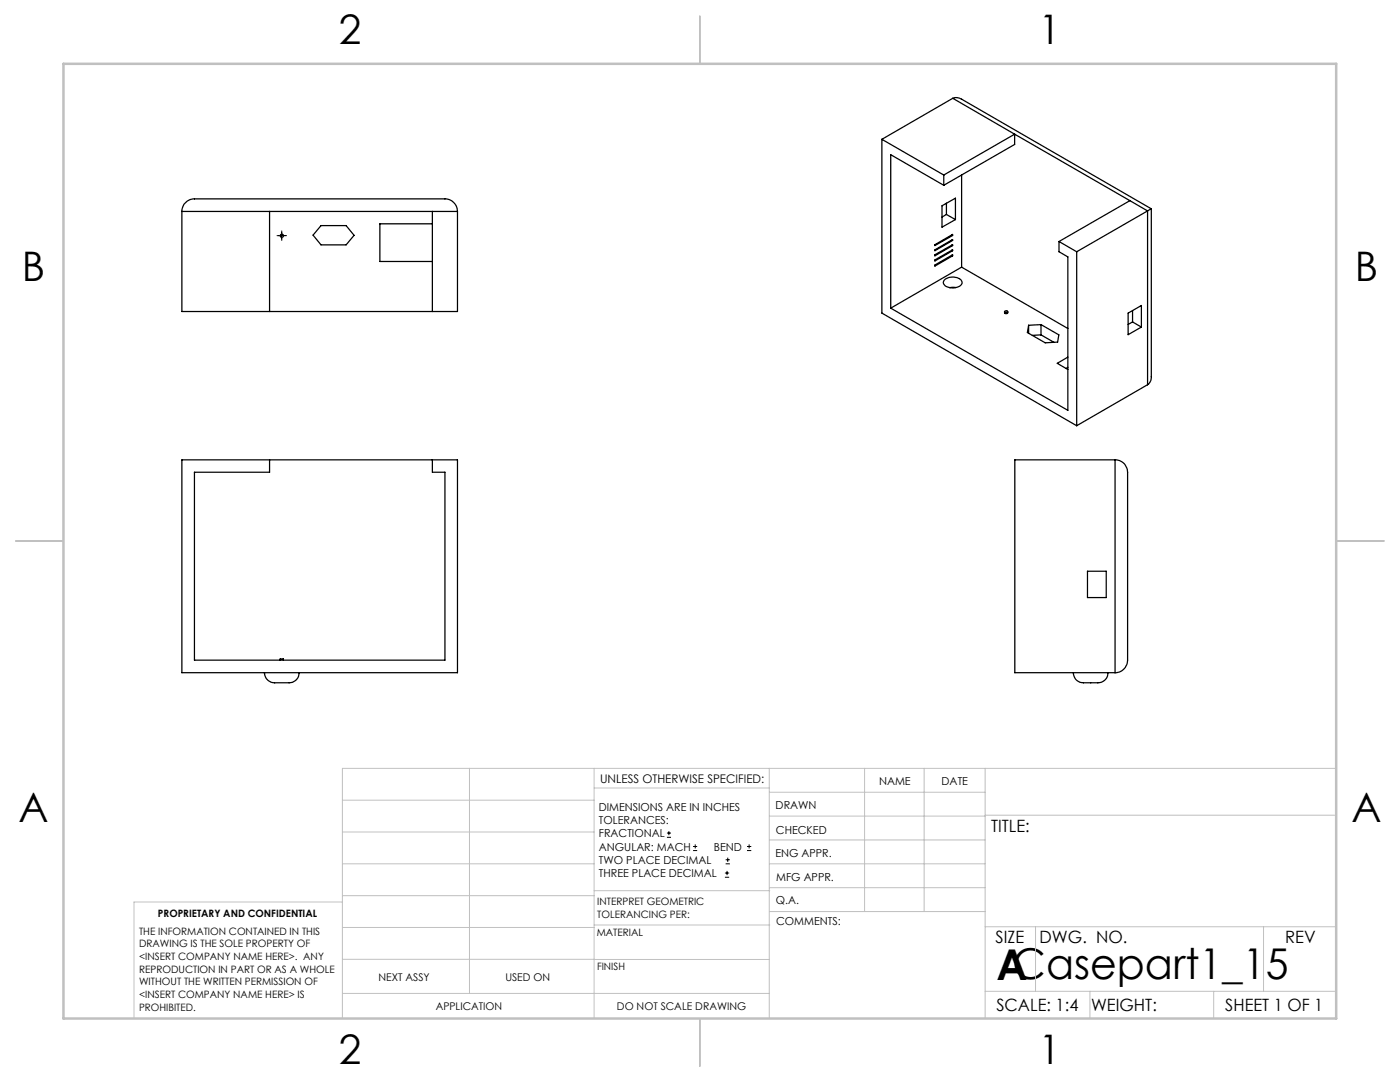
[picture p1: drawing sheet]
<svg xmlns="http://www.w3.org/2000/svg" width="279mm" height="216mm" viewBox="0 0 279 216" stroke-linecap="round" stroke-linejoin="round" font-family="sans-serif">
<g fill="none" stroke="#000" stroke-width=".2">
<path d="M55.3 47h1.9M56.2 46.1v1.9M133.1 167.1h.8M133.1 166.2h.8M133.5 165.8v.9M138.3 169.7h.8M138.3 168.9h.8M138.7 168.5v.8M144.7 175h.8M144.7 174.2h.8M144.8 172.4h.9M144.8 171.6h.9"/>
<path d="M145.1 173.8v.8M145.2 171.1v.9M149.1 169.7h.8M149.1 168.9h.8M149.5 168.5v.8"/>
</g>
<g fill="none" stroke="#c0c0c0" stroke-width=".2">
<path d="M68.3 159.7h50.3M93.7 153.3v44.9M118.6 153.3v49.9M118.6 157.2h34.9M153.5 153.3v49.9M153.5 158.1h43.1M172.5 153.3v28.6M184.4 153.3v28.6M196.6 153.3v49.9M266.7 153.3h-198.4v49.9M68.3 178.7h50.3M68.3 172.4h50.3"/>
<path d="M68.3 166h50.3M68.3 180h-41.6v23.2M118.6 177.7h35M153.5 167.6h43.1M153.5 162.8h43.1M153.5 172.4h43.1M153.5 177.1h43.1M196.6 162.7h70.1M68.3 198.2h85.2M68.3 191.4l85.2 .1M68.3 185.1h50.3M118.6 184.6h35"/>
<path d="M153.6 181.9h43M196.6 197.8h70.1M196.6 184.9h70.1M206.7 184.9v12.9M217.5 197.8v5.4M242.2 197.8v5.4M252.2 184.9v12.9"/>
</g>
<path d="M139.7 3.2v9.5M3.1 107.9h9.6M266.7 107.9h9.5M139.7 203.2v9.6" fill="none" stroke="#c0c0c0" stroke-width=".25"/>
<path d="M12.7 12.7h254v190.5h-254z" fill="none" stroke="#c0c0c0" stroke-width=".5"/>
<g fill="none" stroke="#000" stroke-width=".25">
<path d="M190.1 19.6l.8-.1 1 .3 37.9 21.9M190.1 19.6l38.9 22.5M190.1 19.6l-14.1 8.2M176 27.8l12.3 7.1M176 27.8v34.7l38.9 22.4M188.3 34.9l14.2-8.1v2l-14.2 8.2M188.3 34.9v2.1M188.3 37l-10.5-6.1v30.6M191.9 34.9v18.4M36.3 42.2a2.52 2.52 0 0 1 2.5-2.5h50a2.52 2.52 0 0 1 2.5 2.5M36.3 42.2v20h55v-20M36.3 42.2h55"/>
<path d="M53.8 42.2v20M64.1 45h5l1.6 2-1.6 1.9h-5l-1.6-2zM86.3 42.2v20M86.3 44.7h-10.5v7.5h10.5M186.6 48.8l3.5-2v.2l-3.5 2zM186.6 49.8l3.5-2v.2l-3.5 2zM186.6 50.8l3.5-2v.2l-3.5 2zM186.6 51.9l3.5-2.1v.2l-3.5 2.1zM186.6 52.9l3.5-2.1v.2l-3.5 2.1zM188 41.1l2.7-1.6v4.3l-2.7 1.5zM188.5 55.8a2.51 2.51 0 0 1 3.4 .3 1.01 1.01 0 0 1-1.1 1.3 1.96 1.96 0 0 1-2.6-1.1zM188.9 42.8l1.8 1"/>
<path d="M188.9 40.5v2.3M188.9 42.8l-.9 .5M189.5 57.4h1.2M189.9 46.9l.2 .1M189.9 47.9l.2 .1M189.9 48.9l.2 .1M189.9 49.9l.2 .1M189.9 50.9l.2 .1M191.9 53.3l21.2 12.2M191.9 53.3l-14.1 8.2M211.3 48.2l3.6 2M211.3 48.2v2l1.8 1.1v30.6l-35.3-20.4"/>
<path d="M214.9 50.2v34.7M225.5 40l-14.2 8.2M229 42.1l-14.1 8.1M229 42.1v34.7M229.8 41.7v33.6l-.3 .9-.5 .6M229.8 41.7l-.8 .4M200.5 62.2v.2a.34 .34 0 0 0 .4 .2 .34 .34 0 0 0 .2-.4M200.5 62.1a.32 .32 0 0 1 .3-.1 .32 .32 0 0 1 .3 .3 .33 .33 0 0 1-.4 .1 .33 .33 0 0 1-.2-.3zM205.3 64.9v1.6M207.8 64.8l3.5 2-.2 1.5-2.5 .1-3.6-2 .3-1.5M207.8 64.8l-2.5 .1M207.8 64.8v2"/>
<path d="M207.8 66.8l2.5 1.5M207.8 66.8l-1.8 .1M213.1 71.3l-2.1 1.2 2.1 1.2M213.1 73.3l-.3 .2M225.1 62.5l2.7-1.5v4.3l-2.7 1.5zM226 64.2l1.8 1.1M226 62v2.2M226 64.2l-.9 .5M229 76.8l-14.1 8.1M36.3 91.8h55v42.4h-55zM53.8 91.8v2.4h-15v37.5h50v-37.5h-2.5v-2.4M222.5 91.8a2.46 2.46 0 0 1 2.5 2.4v37.5a2.52 2.52 0 0 1-2.5 2.5"/>
<path d="M222.5 91.8h-20v42.4h20M222.5 91.8v42.4M217 114h3.8v5.2h-3.8zM52.8 134.2a2.21 2.21 0 0 0 2.7 2h1.8a2.04 2.04 0 0 0 2.4-2M55.9 131.7v-.2h.7v.2M214.2 134.2a2.15 2.15 0 0 0 2.7 2h1.8a2.05 2.05 0 0 0 2.4-2"/>
<circle cx="56.2" cy="47" r=".33"/>
</g>
<text font-size="8.5" x="198.9" y="195.5">ACasepart1_15</text>
<g font-size="8.1">
<text x="67.6" y="8.9">2</text>
<text x="207.3" y="8.9">1</text>
<text x="4.4" y="56.1">B</text>
<text x="270.4" y="56.1">B</text>
<text x="3.7" y="164.1">A</text>
<text x="269.7" y="164.1">A</text>
<text x="67.6" y="212.4">2</text>
<text x="207.3" y="212.4">1</text>
</g>
<g font-size="3.4">
<text x="197.8" y="166">TITLE:</text>
<text x="198.7" y="188.1">SIZE</text>
<text x="207.5" y="188.1">DWG. NO.</text>
<text x="256.5" y="188.2">REV</text>
<text x="198.8" y="201.7">SCALE: 1:4</text>
<text x="217.7" y="201.8">WEIGHT:</text>
<text x="244.5" y="201.7">SHEET 1 OF 1</text>
</g>
<text font-size="2.4" x="119.8" y="156.2">UNLESS OTHERWISE SPECIFIED:</text>
<g font-size="2.2">
<text x="119.5" y="161.8">DIMENSIONS ARE IN INCHES</text>
<text x="154.8" y="161.4">DRAWN</text>
<text x="175.4" y="156.6">NAME</text>
<text x="187.9" y="156.7">DATE</text>
<text x="119.5" y="164.4">TOLERANCES:</text>
<text x="119.5" y="167.1">FRACTIONAL</text>
<text x="154.9" y="166.3">CHECKED</text>
<text x="119.5" y="169.7">ANGULAR: MACH</text>
<text x="119.5" y="172.4">TWO PLACE DECIMAL</text>
<text x="142.5" y="169.7">BEND</text>
<text x="154.8" y="171">ENG APPR.</text>
<text x="119.5" y="175">THREE PLACE DECIMAL</text>
<text x="154.9" y="175.7">MFG APPR.</text>
<text x="154.9" y="180.4">Q.A.</text>
<text x="154.9" y="184.6">COMMENTS:</text>
</g>
<g font-size="2.1">
<text x="75.5" y="195.7">NEXT ASSY</text>
<text x="100.9" y="195.7">USED ON</text>
<text x="86.9" y="201.5">APPLICATION</text>
<text x="123.1" y="201.6">DO NOT SCALE DRAWING</text>
</g>
<g font-size="2">
<text x="31.5" y="182.9">PROPRIETARY AND CONFIDENTIAL</text>
<text x="119.2" y="180.6">INTERPRET GEOMETRIC</text>
<text x="119.2" y="183.1">TOLERANCING PER:</text>
<text x="27.8" y="186.5">THE INFORMATION CONTAINED IN THIS</text>
<text x="27.8" y="189">DRAWING IS THE SOLE PROPERTY OF</text>
<text x="27.8" y="191.6">&lt;INSERT COMPANY NAME HERE&gt;. ANY</text>
<text x="119.1" y="186.7">MATERIAL</text>
<text x="27.8" y="194.1">REPRODUCTION IN PART OR AS A WHOLE</text>
<text x="27.8" y="196.6">WITHOUT THE WRITTEN PERMISSION OF</text>
<text x="119.1" y="193.5">FINISH</text>
<text x="27.8" y="199.1">&lt;INSERT COMPANY NAME HERE&gt; IS</text>
<text x="27.8" y="201.7">PROHIBITED.</text>
</g>
</svg>
